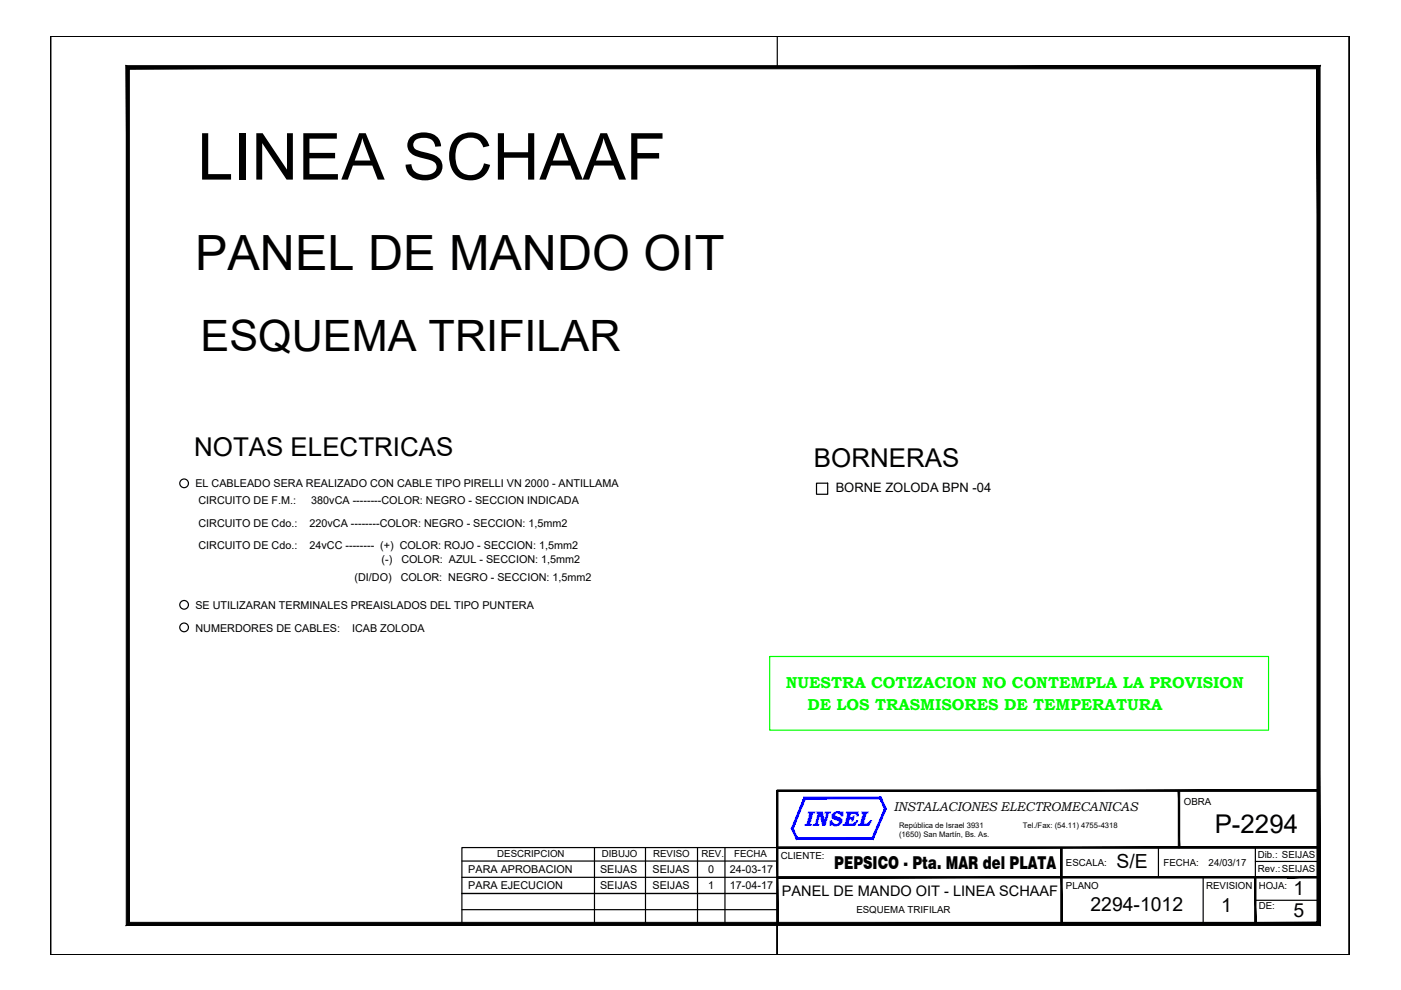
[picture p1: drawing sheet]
<svg xmlns="http://www.w3.org/2000/svg" width="297mm" height="210mm" viewBox="0 0 297 210" stroke-linecap="round" stroke-linejoin="round" font-family="sans-serif">
<!-- layer: 0 -->
<g fill="none" stroke="#000" stroke-width=".25">
<path d="M10.7 7.7h275.4v194.7h-275.4zM10.7 7.7h275.4v194.7v-194.7h-275.4v194.7h275.4h-275.4zM164.8 7.7v6.5M286.1 7.7v194.7M126 179.7v16.2M136.9 179.7v16.2M147.9 179.7v16.2M153.7 179.7v16.2M164.8 179.7h-66.9v16.2M245.6 179.7v6.3M266.2 179.7v6.3M97.9 182.6h66.9"/>
<path d="M97.9 186h66.9M97.9 192.9h66.9M97.9 189.4h66.9M164.8 195.9v6.5v-6.5M255.1 186v9.9M266.2 190.9h13.4M266.2 182.6h13.4"/>
<circle cx="39" cy="102.5" r=".92"/>
<circle cx="39" cy="128.2" r=".92"/>
<circle cx="39" cy="133" r=".92"/>
</g>
<g fill="#000" stroke="#000" stroke-width=".21">
<path d="M164.8 167.5v.3l114.8-.3zM164.8 167.8l114.8-.3v.3z"/>
<path d="M164.8 179.6v.3l114.8-.3zM164.8 179.9l114.8-.3v.3z"/>
<path d="M249.8 167.6v12.1h.3zM249.8 167.6h.3v12.1z"/>
<path d="M164.7 167.6v28.3h.2zM164.7 167.6h.2v28.3z"/>
<path d="M164.8 185.9v.3l108.2-.3zM164.8 186.2l108.2-.3v.3zM273 185.9v.3l6.6-.3zM273 186.2l6.6-.3v.3z"/>
<path d="M224.9 179.7v16.2h.3zM224.9 179.7h.3v16.2z"/>
<path d="M266 186v9.9h.3zM266 186h.3v9.9z"/>
<path d="M279.2 14.6v181l.7 .6zM279.2 14.6l.7-.7v182.3zM27.4 14.6h251.8l.7-.7zM26.8 13.9h253.1l-252.5 .7zM26.8 13.9l.6 181.7v-181zM26.8 13.9l.6 181.7-.6 .6zM27.4 195.6l-.6 .6 252.4-.6zM26.8 196.2l252.4-.6 .7 .6z"/>
</g>
<!-- layer: L-Linea -->
<path d="M167.8 175.7l1 2.3 .3-.4zM167.8 175.7h.4l.9 1.9zM170.5 169l-2.7 6.7h.4zM170.5 169l.2 .4-2.5 6.3zM170.5 169l.2 .4 16.1-.4zM170.7 169.4l16.1-.4-.2 .4zM186.8 169l-.2 .4 1.3 2.1zM186.6 169.4l1.3 2.1h-.4zM187.5 171.5l-2.4 6.5 2.8-6.5zM187.5 171.5l-2.4 6.5-.2-.4zM168.8 178h16.3l-.2-.4zM169.1 177.6h15.8l-16.1 .4z" fill="#00f" stroke="#00f" stroke-width=".21"/>
<!-- layer: GABINETE -->
<path d="M163.2 139.2h105.8v15.6h-105.8z" fill="none" stroke="#0f0" stroke-width=".25"/>
<!-- layer: TEXTO -->
<path d="M173.1 102.4h2.4v2.4h-2.4z" fill="none" stroke="#000" stroke-width=".25"/>
<text font-size="13.7" x="41.8" y="38.1">LINEA SCHAAF</text>
<text font-size="10.3" x="41.4" y="57.2">PANEL DE MANDO OIT</text>
<text font-size="9.2" x="42.5" y="74.4">ESQUEMA TRIFILAR</text>
<g font-size="5.5">
<text x="41.2" y="96.8">NOTAS ELECTRICAS</text>
<text x="172.6" y="99.1">BORNERAS</text>
<text x="257.5" y="176.6">P-2294</text>
</g>
<text font-size="4.6" fill="#00f" x="170.4" y="175.1">INSEL</text>
<g font-size="4.1">
<text x="236.7" y="184.1">S/E</text>
<text x="274.2" y="189.8">1</text>
<text x="231.2" y="193.2">2294-1012</text>
<text x="258.9" y="193.3">1</text>
<text x="274.2" y="194.4">5</text>
</g>
<text font-size="3.8" x="176.9" y="184.3">PEPSICO - Pta. MAR del PLATA</text>
<g font-size="3.4" fill="#0f0">
<text x="166.6" y="145.8">NUESTRA COTIZACION NO CONTEMPLA LA PROVISION</text>
<text x="171.2" y="150.5">DE LOS TRASMISORES DE TEMPERATURA</text>
</g>
<text font-size="3.1" x="165.7" y="190.1">PANEL DE MANDO OIT - LINEA SCHAAF</text>
<g font-size="2.7">
<text x="177.2" y="104.4">BORNE ZOLODA BPN -04</text>
<text x="189.5" y="172">INSTALACIONES ELECTROMECANICAS</text>
</g>
<g font-size="2.3">
<text x="41.4" y="103.3">EL CABLEADO SERA REALIZADO CON CABLE TIPO PIRELLI VN 2000 - ANTILLAMA</text>
<text x="42.1" y="106.8">CIRCUITO DE F.M.:</text>
<text x="66" y="106.8">380vCA --------COLOR: NEGRO - SECCION INDICADA</text>
<text x="42.1" y="111.8">CIRCUITO DE Cdo.:</text>
<text x="65.6" y="111.8">220vCA --------COLOR: NEGRO - SECCION: 1,5mm2</text>
<text x="42.1" y="116.3">CIRCUITO DE Cdo.:</text>
<text x="65.6" y="116.3">24vCC -------- (+) COLOR: ROJO - SECCION: 1,5mm2</text>
<text x="80.9" y="119.4">(-)</text>
<text x="85.1" y="119.4">COLOR: AZUL - SECCION: 1,5mm2</text>
<text x="75.2" y="123.2">(DI/DO)</text>
<text x="85" y="123.2">COLOR: NEGRO - SECCION: 1,5mm2</text>
<text x="41.4" y="129.1">SE UTILIZARAN TERMINALES PREAISLADOS DEL TIPO PUNTERA</text>
<text x="41.4" y="133.9">NUMERDORES DE CABLES:</text>
<text x="74.7" y="133.9">ICAB ZOLODA</text>
<text x="99.3" y="185.1">PARA APROBACION</text>
<text x="127.2" y="185">SEIJAS</text>
<text x="138.4" y="185">SEIJAS</text>
<text x="150.2" y="185">0</text>
<text x="154.8" y="185.1">24-03-17</text>
<text x="99.3" y="188.6">PARA EJECUCION</text>
<text x="127.2" y="188.4">SEIJAS</text>
<text x="138.4" y="188.4">SEIJAS</text>
<text x="150.2" y="188.4">1</text>
<text x="154.8" y="188.6">17-04-17</text>
</g>
<g font-size="2.1">
<text x="251" y="170.7">OBRA</text>
<text x="105.4" y="181.7">DESCRIPCION</text>
<text x="127.6" y="181.7">DIBUJO</text>
<text x="138.5" y="181.7">REVISO</text>
<text x="148.7" y="181.7">REV.</text>
<text x="155.7" y="181.7">FECHA</text>
<text x="165.6" y="182.1">CLIENTE:</text>
<text x="226" y="183.5">ESCALA:</text>
<text x="246.7" y="183.5">FECHA:</text>
<text x="256.3" y="183.6">24/03/17</text>
<text x="266.7" y="181.9">Dib.: SEIJAS</text>
<text x="266.7" y="184.9">Rev.:SEIJAS</text>
<text x="226" y="188.5">PLANO</text>
<text x="255.7" y="188.5">REVISION</text>
<text x="266.9" y="188.5">HOJA:</text>
<text x="181.6" y="193.6">ESQUEMA TRIFILAR</text>
<text x="266.9" y="192.8">DE:</text>
</g>
<g font-size="1.6">
<text x="190.6" y="175.5">República de Israel 3931</text>
<text x="190.6" y="177.5">(1650) San Martín, Bs. As.</text>
<text x="216.8" y="175.5">Tel./Fax: (54.11) 4755-4318</text>
</g>
</svg>
